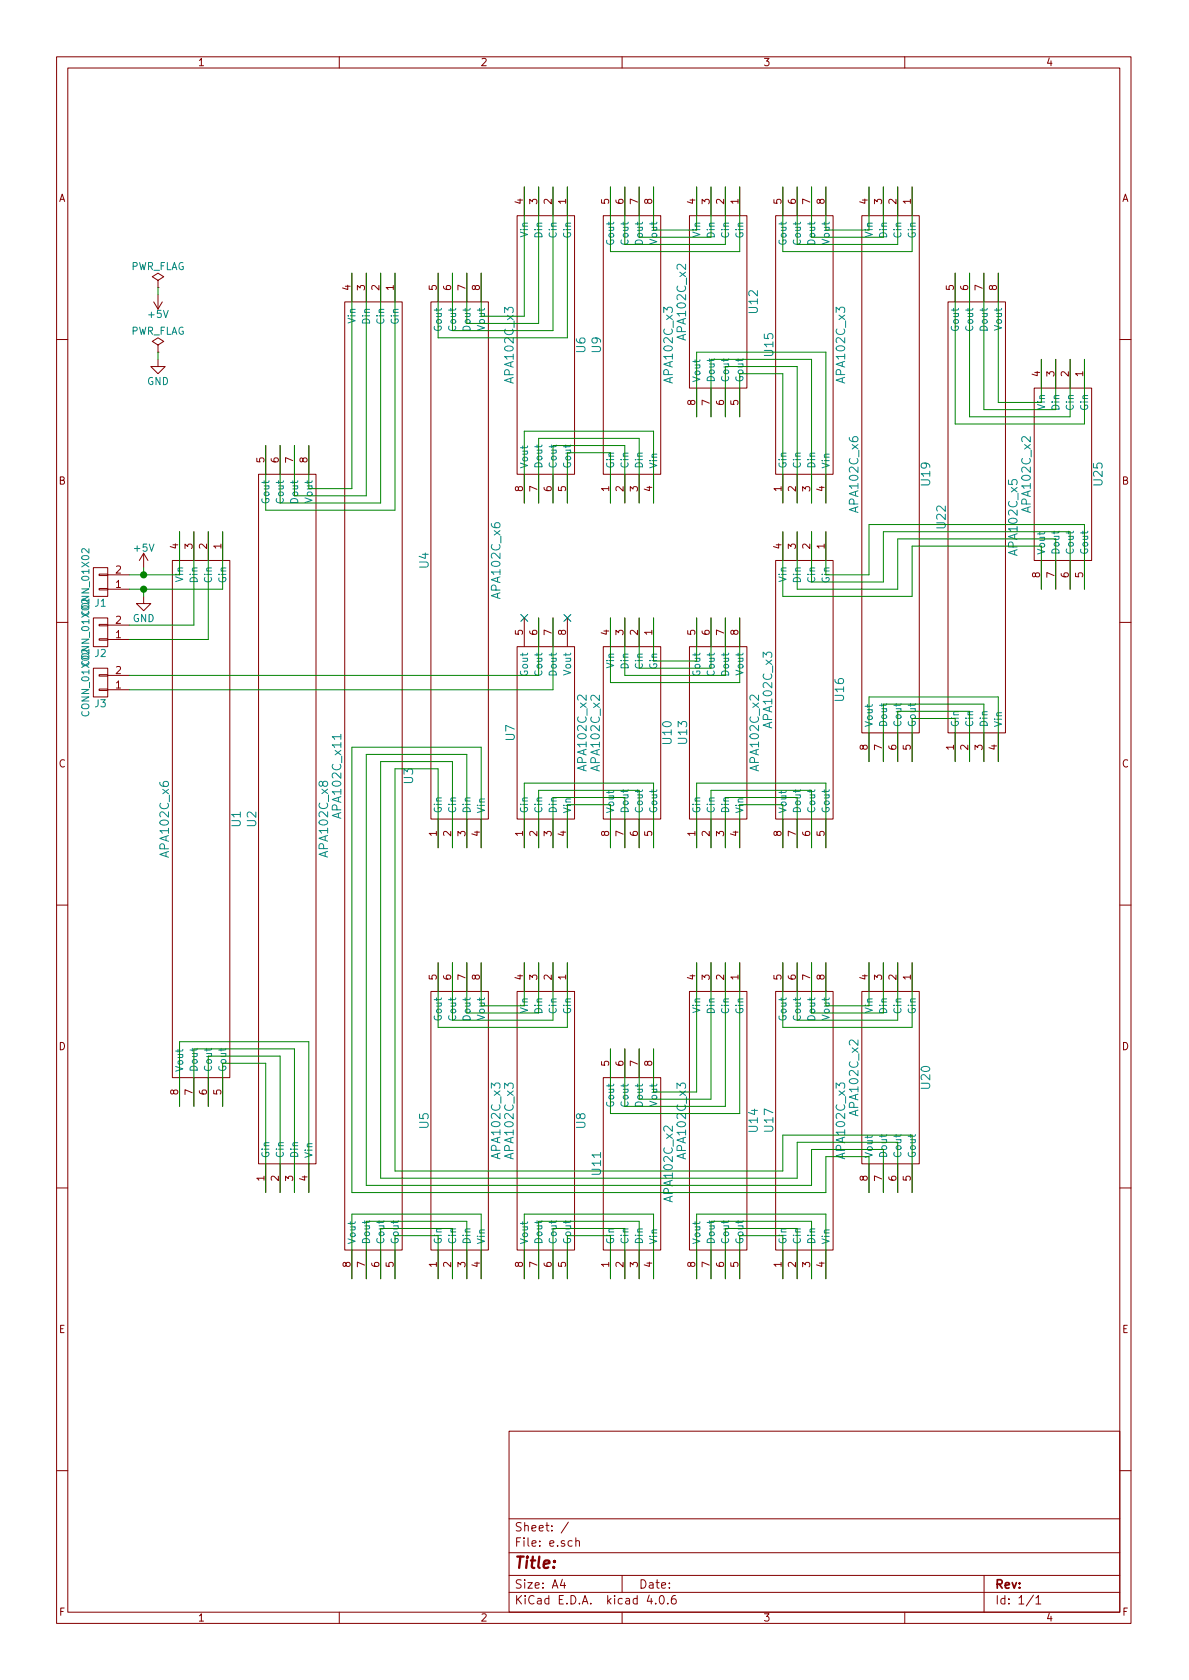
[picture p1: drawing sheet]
EESchema Schematic File Version 2
LIBS:apa102c
LIBS:conn
LIBS:power
LIBS:e-cache
EELAYER 25 0
EELAYER END
$Descr A4 8268 11693 portrait
encoding utf-8
Sheet 1 1
Title ""
Date ""
Rev ""
Comp ""
Comment1 ""
Comment2 ""
Comment3 ""
Comment4 ""
$EndDescr
$Comp
L APA102C_x6 U1
U 1 1
P 1400 5700
F 0 "U1" H 1400 5950 60  0000 C CNN
F 1 "APA102C_x6" H 1400 5450 60  0000 C CNN
F 2 "apa102c_72m:APA102C_72m_x6" H 1400 5700 60  0001 C CNN
F 3 "" H 1400 5700 60  0001 C CNN
	1    1400 5700
	0    1    1    0   
$EndComp
$Comp
L APA102C_x8 U2
U 1 1
P 2000 5700
F 0 "U2" H 2000 5950 60  0000 C CNN
F 1 "APA102C_x8" H 2000 5450 60  0000 C CNN
F 2 "apa102c_72m:APA102C_72m_x8" H 2000 5700 60  0001 C CNN
F 3 "" H 2000 5700 60  0001 C CNN
	1    2000 5700
	0    -1   -1   0   
$EndComp
$Comp
L APA102C_x11 U3
U 1 1
P 2600 5400
F 0 "U3" H 2600 5650 60  0000 C CNN
F 1 "APA102C_x11" H 2600 5150 60  0000 C CNN
F 2 "apa102c_72m:APA102C_72m_x11" H 2600 5400 60  0001 C CNN
F 3 "" H 2600 5400 60  0001 C CNN
	1    2600 5400
	0    1    1    0   
$EndComp
$Comp
L APA102C_x6 U4
U 1 1
P 3200 3900
F 0 "U4" H 3200 4150 60  0000 C CNN
F 1 "APA102C_x6" H 3200 3650 60  0000 C CNN
F 2 "apa102c_72m:APA102C_72m_x6" H 3200 3900 60  0001 C CNN
F 3 "" H 3200 3900 60  0001 C CNN
	1    3200 3900
	0    -1   -1   0   
$EndComp
$Comp
L APA102C_x3 U5
U 1 1
P 3200 7800
F 0 "U5" H 3200 8050 60  0000 C CNN
F 1 "APA102C_x3" H 3200 7550 60  0000 C CNN
F 2 "apa102c_72m:APA102C_72m_x3" H 3200 7800 60  0001 C CNN
F 3 "" H 3200 7800 60  0001 C CNN
	1    3200 7800
	0    -1   -1   0   
$EndComp
$Comp
L APA102C_x3 U6
U 1 1
P 3800 2400
F 0 "U6" H 3800 2650 60  0000 C CNN
F 1 "APA102C_x3" H 3800 2150 60  0000 C CNN
F 2 "apa102c_72m:APA102C_72m_x3" H 3800 2400 60  0001 C CNN
F 3 "" H 3800 2400 60  0001 C CNN
	1    3800 2400
	0    1    1    0   
$EndComp
$Comp
L APA102C_x2 U7
U 1 1
P 3800 5100
F 0 "U7" H 3800 5350 60  0000 C CNN
F 1 "APA102C_x2" H 3800 4850 60  0000 C CNN
F 2 "apa102c_72m:APA102C_72m_x2" H 3800 5100 60  0001 C CNN
F 3 "" H 3800 5100 60  0001 C CNN
	1    3800 5100
	0    -1   -1   0   
$EndComp
$Comp
L APA102C_x3 U8
U 1 1
P 3800 7800
F 0 "U8" H 3800 8050 60  0000 C CNN
F 1 "APA102C_x3" H 3800 7550 60  0000 C CNN
F 2 "apa102c_72m:APA102C_72m_x3" H 3800 7800 60  0001 C CNN
F 3 "" H 3800 7800 60  0001 C CNN
	1    3800 7800
	0    1    1    0   
$EndComp
$Comp
L APA102C_x3 U9
U 1 1
P 4400 2400
F 0 "U9" H 4400 2650 60  0000 C CNN
F 1 "APA102C_x3" H 4400 2150 60  0000 C CNN
F 2 "apa102c_72m:APA102C_72m_x3" H 4400 2400 60  0001 C CNN
F 3 "" H 4400 2400 60  0001 C CNN
	1    4400 2400
	0    -1   -1   0   
$EndComp
$Comp
L APA102C_x2 U10
U 1 1
P 4400 5100
F 0 "U10" H 4400 5350 60  0000 C CNN
F 1 "APA102C_x2" H 4400 4850 60  0000 C CNN
F 2 "apa102c_72m:APA102C_72m_x2" H 4400 5100 60  0001 C CNN
F 3 "" H 4400 5100 60  0001 C CNN
	1    4400 5100
	0    1    1    0   
$EndComp
$Comp
L APA102C_x2 U11
U 1 1
P 4400 8100
F 0 "U11" H 4400 8350 60  0000 C CNN
F 1 "APA102C_x2" H 4400 7850 60  0000 C CNN
F 2 "apa102c_72m:APA102C_72m_x2" H 4400 8100 60  0001 C CNN
F 3 "" H 4400 8100 60  0001 C CNN
	1    4400 8100
	0    -1   -1   0   
$EndComp
$Comp
L APA102C_x2 U12
U 1 1
P 5000 2100
F 0 "U12" H 5000 2350 60  0000 C CNN
F 1 "APA102C_x2" H 5000 1850 60  0000 C CNN
F 2 "apa102c_72m:APA102C_72m_x2" H 5000 2100 60  0001 C CNN
F 3 "" H 5000 2100 60  0001 C CNN
	1    5000 2100
	0    1    1    0   
$EndComp
$Comp
L APA102C_x2 U13
U 1 1
P 5000 5100
F 0 "U13" H 5000 5350 60  0000 C CNN
F 1 "APA102C_x2" H 5000 4850 60  0000 C CNN
F 2 "apa102c_72m:APA102C_72m_x2" H 5000 5100 60  0001 C CNN
F 3 "" H 5000 5100 60  0001 C CNN
	1    5000 5100
	0    -1   -1   0   
$EndComp
$Comp
L APA102C_x3 U14
U 1 1
P 5000 7800
F 0 "U14" H 5000 8050 60  0000 C CNN
F 1 "APA102C_x3" H 5000 7550 60  0000 C CNN
F 2 "apa102c_72m:APA102C_72m_x3" H 5000 7800 60  0001 C CNN
F 3 "" H 5000 7800 60  0001 C CNN
	1    5000 7800
	0    1    1    0   
$EndComp
$Comp
L APA102C_x3 U15
U 1 1
P 5600 2400
F 0 "U15" H 5600 2650 60  0000 C CNN
F 1 "APA102C_x3" H 5600 2150 60  0000 C CNN
F 2 "apa102c_72m:APA102C_72m_x3" H 5600 2400 60  0001 C CNN
F 3 "" H 5600 2400 60  0001 C CNN
	1    5600 2400
	0    -1   -1   0   
$EndComp
$Comp
L APA102C_x3 U16
U 1 1
P 5600 4800
F 0 "U16" H 5600 5050 60  0000 C CNN
F 1 "APA102C_x3" H 5600 4550 60  0000 C CNN
F 2 "apa102c_72m:APA102C_72m_x3" H 5600 4800 60  0001 C CNN
F 3 "" H 5600 4800 60  0001 C CNN
	1    5600 4800
	0    1    1    0   
$EndComp
$Comp
L APA102C_x3 U17
U 1 1
P 5600 7800
F 0 "U17" H 5600 8050 60  0000 C CNN
F 1 "APA102C_x3" H 5600 7550 60  0000 C CNN
F 2 "apa102c_72m:APA102C_72m_x3" H 5600 7800 60  0001 C CNN
F 3 "" H 5600 7800 60  0001 C CNN
	1    5600 7800
	0    -1   -1   0   
$EndComp
$Comp
L APA102C_x6 U19
U 1 1
P 6200 3300
F 0 "U19" H 6200 3550 60  0000 C CNN
F 1 "APA102C_x6" H 6200 3050 60  0000 C CNN
F 2 "apa102c_72m:APA102C_72m_x6" H 6200 3300 60  0001 C CNN
F 3 "" H 6200 3300 60  0001 C CNN
	1    6200 3300
	0    1    1    0   
$EndComp
$Comp
L APA102C_x2 U20
U 1 1
P 6200 7500
F 0 "U20" H 6200 7750 60  0000 C CNN
F 1 "APA102C_x2" H 6200 7250 60  0000 C CNN
F 2 "apa102c_72m:APA102C_72m_x2" H 6200 7500 60  0001 C CNN
F 3 "" H 6200 7500 60  0001 C CNN
	1    6200 7500
	0    1    1    0   
$EndComp
$Comp
L APA102C_x5 U22
U 1 1
P 6800 3600
F 0 "U22" H 6800 3850 60  0000 C CNN
F 1 "APA102C_x5" H 6800 3350 60  0000 C CNN
F 2 "apa102c_72m:APA102C_72m_x5" H 6800 3600 60  0001 C CNN
F 3 "" H 6800 3600 60  0001 C CNN
	1    6800 3600
	0    -1   -1   0   
$EndComp
$Comp
L APA102C_x2 U25
U 1 1
P 7400 3300
F 0 "U25" H 7400 3550 60  0000 C CNN
F 1 "APA102C_x2" H 7400 3050 60  0000 C CNN
F 2 "apa102c_72m:APA102C_72m_x2" H 7400 3300 60  0001 C CNN
F 3 "" H 7400 3300 60  0001 C CNN
	1    7400 3300
	0    1    1    0   
$EndComp
$Comp
L +5V #PWR01
U 1 1
P 1000 3950
F 0 "#PWR01" H 1000 3800 50  0001 C CNN
F 1 "+5V" H 1000 4090 50  0000 C CNN
F 2 "" H 1000 3950 50  0001 C CNN
F 3 "" H 1000 3950 50  0001 C CNN
	1    1000 3950
	1    0    0    -1  
$EndComp
$Comp
L GND #PWR02
U 1 1
P 1100 2500
F 0 "#PWR02" H 1100 2250 50  0001 C CNN
F 1 "GND" H 1100 2350 50  0000 C CNN
F 2 "" H 1100 2500 50  0001 C CNN
F 3 "" H 1100 2500 50  0001 C CNN
	1    1100 2500
	1    0    0    -1  
$EndComp
$Comp
L PWR_FLAG #FLG03
U 1 1
P 1100 2000
F 0 "#FLG03" H 1100 2075 50  0001 C CNN
F 1 "PWR_FLAG" H 1100 2150 50  0000 C CNN
F 2 "" H 1100 2000 50  0001 C CNN
F 3 "" H 1100 2000 50  0001 C CNN
	1    1100 2000
	1    0    0    -1  
$EndComp
$Comp
L +5V #PWR04
U 1 1
P 1100 2050
F 0 "#PWR04" H 1100 1900 50  0001 C CNN
F 1 "+5V" H 1100 2190 50  0000 C CNN
F 2 "" H 1100 2050 50  0001 C CNN
F 3 "" H 1100 2050 50  0001 C CNN
	1    1100 2050
	-1   0    0    1   
$EndComp
$Comp
L PWR_FLAG #FLG05
U 1 1
P 1100 2450
F 0 "#FLG05" H 1100 2525 50  0001 C CNN
F 1 "PWR_FLAG" H 1100 2600 50  0000 C CNN
F 2 "" H 1100 2450 50  0001 C CNN
F 3 "" H 1100 2450 50  0001 C CNN
	1    1100 2450
	1    0    0    -1  
$EndComp
$Comp
L CONN_01X02 J1
U 1 1
P 700 4050
F 0 "J1" H 700 4200 50  0000 C CNN
F 1 "CONN_01X02" V 800 4050 50  0000 C CNN
F 2 "connector:Power_Connector" H 700 4050 50  0001 C CNN
F 3 "" H 700 4050 50  0001 C CNN
	1    700  4050
	-1   0    0    1   
$EndComp
$Comp
L CONN_01X02 J2
U 1 1
P 700 4400
F 0 "J2" H 700 4550 50  0000 C CNN
F 1 "CONN_01X02" V 800 4400 50  0000 C CNN
F 2 "connector:Sign_Connector" H 700 4400 50  0001 C CNN
F 3 "" H 700 4400 50  0001 C CNN
	1    700  4400
	-1   0    0    1   
$EndComp
$Comp
L CONN_01X02 J3
U 1 1
P 700 4750
F 0 "J3" H 700 4900 50  0000 C CNN
F 1 "CONN_01X02" V 800 4750 50  0000 C CNN
F 2 "connector:Sign_Connector" H 700 4750 50  0001 C CNN
F 3 "" H 700 4750 50  0001 C CNN
	1    700  4750
	-1   0    0    1   
$EndComp
NoConn ~ 3950 4300
NoConn ~ 3650 4300
$Comp
L GND #PWR06
U 1 1
P 1000 4150
F 0 "#PWR06" H 1000 3900 50  0001 C CNN
F 1 "GND" H 1000 4000 50  0000 C CNN
F 2 "" H 1000 4150 50  0001 C CNN
F 3 "" H 1000 4150 50  0001 C CNN
	1    1000 4150
	1    0    0    -1  
$EndComp
Wire Wire Line
	1550 7400 1550 7700
Wire Wire Line
	1550 7400 1850 7400
Wire Wire Line
	1850 7400 1850 8300
Wire Wire Line
	1450 7350 1450 7700
Wire Wire Line
	1450 7350 1950 7350
Wire Wire Line
	1950 7350 1950 8300
Wire Wire Line
	1350 7300 1350 7700
Wire Wire Line
	1350 7300 2050 7300
Wire Wire Line
	2050 7300 2050 8300
Wire Wire Line
	1250 7250 1250 7700
Wire Wire Line
	1250 7250 2150 7250
Wire Wire Line
	2150 7250 2150 8300
Wire Wire Line
	2150 3100 2150 3400
Wire Wire Line
	2150 3400 2450 3400
Wire Wire Line
	2450 3400 2450 1900
Wire Wire Line
	2050 3100 2050 3450
Wire Wire Line
	2050 3450 2550 3450
Wire Wire Line
	2550 3450 2550 1900
Wire Wire Line
	1950 3100 1950 3500
Wire Wire Line
	1950 3500 2650 3500
Wire Wire Line
	2650 3500 2650 1900
Wire Wire Line
	1850 3100 1850 3550
Wire Wire Line
	1850 3550 2750 3550
Wire Wire Line
	2750 3550 2750 1900
Wire Wire Line
	2750 8600 2750 8900
Wire Wire Line
	2750 8600 3050 8600
Wire Wire Line
	3050 8600 3050 8900
Wire Wire Line
	2650 8550 2650 8900
Wire Wire Line
	2650 8550 3150 8550
Wire Wire Line
	3150 8550 3150 8900
Wire Wire Line
	2550 8500 2550 8900
Wire Wire Line
	2550 8500 3250 8500
Wire Wire Line
	3250 8500 3250 8900
Wire Wire Line
	2450 8450 2450 8900
Wire Wire Line
	2450 8450 3350 8450
Wire Wire Line
	3350 8450 3350 8900
Wire Wire Line
	3350 6700 3350 7000
Wire Wire Line
	3350 7000 3650 7000
Wire Wire Line
	3650 7000 3650 6700
Wire Wire Line
	3250 6700 3250 7050
Wire Wire Line
	3250 7050 3750 7050
Wire Wire Line
	3750 7050 3750 6700
Wire Wire Line
	3150 6700 3150 7100
Wire Wire Line
	3150 7100 3850 7100
Wire Wire Line
	3850 7100 3850 6700
Wire Wire Line
	3050 6700 3050 7150
Wire Wire Line
	3050 7150 3950 7150
Wire Wire Line
	3950 7150 3950 6700
Wire Wire Line
	3950 8600 3950 8900
Wire Wire Line
	3950 8600 4250 8600
Wire Wire Line
	4250 8600 4250 8900
Wire Wire Line
	3850 8550 3850 8900
Wire Wire Line
	3850 8550 4350 8550
Wire Wire Line
	4350 8550 4350 8900
Wire Wire Line
	3750 8500 3750 8900
Wire Wire Line
	3750 8500 4450 8500
Wire Wire Line
	4450 8500 4450 8900
Wire Wire Line
	3650 8450 3650 8900
Wire Wire Line
	3650 8450 4550 8450
Wire Wire Line
	4550 8450 4550 8900
Wire Wire Line
	4550 7300 4550 7600
Wire Wire Line
	4550 7600 4850 7600
Wire Wire Line
	4850 7600 4850 6700
Wire Wire Line
	4450 7300 4450 7650
Wire Wire Line
	4450 7650 4950 7650
Wire Wire Line
	4950 7650 4950 6700
Wire Wire Line
	4350 7300 4350 7700
Wire Wire Line
	4350 7700 5050 7700
Wire Wire Line
	5050 7700 5050 6700
Wire Wire Line
	4250 7300 4250 7750
Wire Wire Line
	4250 7750 5150 7750
Wire Wire Line
	5150 7750 5150 6700
Wire Wire Line
	5150 8600 5150 8900
Wire Wire Line
	5150 8600 5450 8600
Wire Wire Line
	5450 8600 5450 8900
Wire Wire Line
	5050 8550 5050 8900
Wire Wire Line
	5050 8550 5550 8550
Wire Wire Line
	5550 8550 5550 8900
Wire Wire Line
	4950 8500 4950 8900
Wire Wire Line
	4950 8500 5650 8500
Wire Wire Line
	5650 8500 5650 8900
Wire Wire Line
	4850 8450 4850 8900
Wire Wire Line
	4850 8450 5750 8450
Wire Wire Line
	5750 8450 5750 8900
Wire Wire Line
	5750 6700 5750 7000
Wire Wire Line
	5750 7000 6050 7000
Wire Wire Line
	6050 7000 6050 6700
Wire Wire Line
	5650 6700 5650 7050
Wire Wire Line
	5650 7050 6150 7050
Wire Wire Line
	6150 7050 6150 6700
Wire Wire Line
	5550 6700 5550 7100
Wire Wire Line
	5550 7100 6250 7100
Wire Wire Line
	6250 7100 6250 6700
Wire Wire Line
	5450 6700 5450 7150
Wire Wire Line
	5450 7150 6350 7150
Wire Wire Line
	6350 7150 6350 6700
Wire Wire Line
	6050 8050 6050 8300
Wire Wire Line
	6050 8050 5750 8050
Wire Wire Line
	5750 8050 5750 8300
Wire Wire Line
	5750 8300 2450 8300
Wire Wire Line
	2450 8300 2450 5200
Wire Wire Line
	2450 5200 3350 5200
Wire Wire Line
	3350 5200 3350 5900
Wire Wire Line
	3250 5250 3250 5900
Wire Wire Line
	3250 5250 2550 5250
Wire Wire Line
	2550 5250 2550 8250
Wire Wire Line
	2550 8250 5650 8250
Wire Wire Line
	5650 8250 5650 8000
Wire Wire Line
	5650 8000 6150 8000
Wire Wire Line
	6150 8000 6150 8300
Wire Wire Line
	6250 7950 6250 8300
Wire Wire Line
	6250 7950 5550 7950
Wire Wire Line
	5550 7950 5550 8200
Wire Wire Line
	5550 8200 2650 8200
Wire Wire Line
	2650 8200 2650 5300
Wire Wire Line
	2650 5300 3150 5300
Wire Wire Line
	3150 5300 3150 5900
Wire Wire Line
	3050 5350 3050 5900
Wire Wire Line
	3050 5350 2750 5350
Wire Wire Line
	2750 5350 2750 8150
Wire Wire Line
	2750 8150 5450 8150
Wire Wire Line
	5450 8150 5450 7900
Wire Wire Line
	5450 7900 6350 7900
Wire Wire Line
	6350 7900 6350 8300
Wire Wire Line
	3350 1900 3350 2200
Wire Wire Line
	3350 2200 3650 2200
Wire Wire Line
	3650 2200 3650 1300
Wire Wire Line
	3250 1900 3250 2250
Wire Wire Line
	3250 2250 3750 2250
Wire Wire Line
	3750 2250 3750 1300
Wire Wire Line
	3150 1900 3150 2300
Wire Wire Line
	3150 2300 3850 2300
Wire Wire Line
	3850 2300 3850 1300
Wire Wire Line
	3050 1900 3050 2350
Wire Wire Line
	3050 2350 3950 2350
Wire Wire Line
	3950 2350 3950 1300
Wire Wire Line
	3950 3150 3950 3500
Wire Wire Line
	3950 3150 4250 3150
Wire Wire Line
	4250 3150 4250 3500
Wire Wire Line
	3850 3100 3850 3500
Wire Wire Line
	3850 3100 4350 3100
Wire Wire Line
	4350 3100 4350 3500
Wire Wire Line
	3750 3050 3750 3500
Wire Wire Line
	3750 3050 4450 3050
Wire Wire Line
	4450 3050 4450 3500
Wire Wire Line
	3650 3000 3650 3500
Wire Wire Line
	3650 3000 4550 3000
Wire Wire Line
	4550 3000 4550 3500
Wire Wire Line
	4550 1300 4550 1600
Wire Wire Line
	4550 1600 4850 1600
Wire Wire Line
	4850 1600 4850 1300
Wire Wire Line
	4450 1300 4450 1650
Wire Wire Line
	4450 1650 4950 1650
Wire Wire Line
	4950 1650 4950 1300
Wire Wire Line
	4350 1300 4350 1700
Wire Wire Line
	4350 1700 5050 1700
Wire Wire Line
	5050 1700 5050 1300
Wire Wire Line
	4250 1300 4250 1750
Wire Wire Line
	4250 1750 5150 1750
Wire Wire Line
	5150 1750 5150 1300
Wire Wire Line
	5150 2600 5150 2900
Wire Wire Line
	5150 2600 5450 2600
Wire Wire Line
	5450 2600 5450 3500
Wire Wire Line
	5050 2550 5050 2900
Wire Wire Line
	5050 2550 5550 2550
Wire Wire Line
	5550 2550 5550 3500
Wire Wire Line
	4950 2500 4950 2900
Wire Wire Line
	4950 2500 5650 2500
Wire Wire Line
	5650 2500 5650 3500
Wire Wire Line
	4850 2450 4850 2900
Wire Wire Line
	4850 2450 5750 2450
Wire Wire Line
	5750 2450 5750 3500
Wire Wire Line
	5750 1300 5750 1600
Wire Wire Line
	5750 1600 6050 1600
Wire Wire Line
	6050 1600 6050 1300
Wire Wire Line
	5650 1300 5650 1650
Wire Wire Line
	5650 1650 6150 1650
Wire Wire Line
	6150 1650 6150 1300
Wire Wire Line
	5550 1300 5550 1700
Wire Wire Line
	5550 1700 6250 1700
Wire Wire Line
	6250 1700 6250 1300
Wire Wire Line
	5450 1300 5450 1750
Wire Wire Line
	5450 1750 6350 1750
Wire Wire Line
	6350 1750 6350 1300
Wire Wire Line
	6350 5000 6350 5300
Wire Wire Line
	6350 5000 6650 5000
Wire Wire Line
	6650 5000 6650 5300
Wire Wire Line
	6250 4950 6250 5300
Wire Wire Line
	6250 4950 6750 4950
Wire Wire Line
	6750 4950 6750 5300
Wire Wire Line
	6150 4900 6150 5300
Wire Wire Line
	6150 4900 6850 4900
Wire Wire Line
	6850 4900 6850 5300
Wire Wire Line
	6050 4850 6050 5300
Wire Wire Line
	6050 4850 6950 4850
Wire Wire Line
	6950 4850 6950 5300
Wire Wire Line
	6950 1900 6950 2800
Wire Wire Line
	6950 2800 7250 2800
Wire Wire Line
	7250 2800 7250 2500
Wire Wire Line
	6850 1900 6850 2850
Wire Wire Line
	6850 2850 7350 2850
Wire Wire Line
	7350 2850 7350 2500
Wire Wire Line
	6750 1900 6750 2900
Wire Wire Line
	6750 2900 7450 2900
Wire Wire Line
	7450 2900 7450 2500
Wire Wire Line
	6650 1900 6650 2950
Wire Wire Line
	6650 2950 7550 2950
Wire Wire Line
	7550 2950 7550 2500
Wire Wire Line
	7250 3800 7250 4100
Wire Wire Line
	6350 3800 7250 3800
Wire Wire Line
	7350 3750 7350 4100
Wire Wire Line
	6250 3750 7350 3750
Wire Wire Line
	7450 3700 7450 4100
Wire Wire Line
	6150 3700 7450 3700
Wire Wire Line
	7550 3650 7550 4100
Wire Wire Line
	6050 3650 7550 3650
Wire Wire Line
	6050 3650 6050 4000
Wire Wire Line
	6050 4000 5750 4000
Wire Wire Line
	5750 4000 5750 3700
Wire Wire Line
	6150 3700 6150 4050
Wire Wire Line
	6150 4050 5650 4050
Wire Wire Line
	5650 4050 5650 3700
Wire Wire Line
	6250 3750 6250 4100
Wire Wire Line
	6250 4100 5550 4100
Wire Wire Line
	5550 4100 5550 3700
Wire Wire Line
	6350 3800 6350 4150
Wire Wire Line
	6350 4150 5450 4150
Wire Wire Line
	5450 4150 5450 3700
Wire Wire Line
	5450 5600 5450 5900
Wire Wire Line
	5450 5600 5150 5600
Wire Wire Line
	5150 5600 5150 5900
Wire Wire Line
	5550 5550 5550 5900
Wire Wire Line
	5550 5550 5050 5550
Wire Wire Line
	5050 5550 5050 5900
Wire Wire Line
	5650 5500 5650 5900
Wire Wire Line
	5650 5500 4950 5500
Wire Wire Line
	4950 5500 4950 5900
Wire Wire Line
	5750 5450 5750 5900
Wire Wire Line
	5750 5450 4850 5450
Wire Wire Line
	4850 5450 4850 5900
Wire Wire Line
	4850 4300 4850 4600
Wire Wire Line
	4850 4600 4550 4600
Wire Wire Line
	4550 4600 4550 4300
Wire Wire Line
	4950 4300 4950 4650
Wire Wire Line
	4950 4650 4450 4650
Wire Wire Line
	4450 4650 4450 4300
Wire Wire Line
	5050 4300 5050 4700
Wire Wire Line
	5050 4700 4350 4700
Wire Wire Line
	4350 4700 4350 4300
Wire Wire Line
	5150 4300 5150 4750
Wire Wire Line
	5150 4750 4250 4750
Wire Wire Line
	4250 4750 4250 4300
Wire Wire Line
	4250 5600 4250 5900
Wire Wire Line
	4250 5600 3950 5600
Wire Wire Line
	3950 5600 3950 5900
Wire Wire Line
	4350 5550 4350 5900
Wire Wire Line
	4350 5550 3850 5550
Wire Wire Line
	3850 5550 3850 5900
Wire Wire Line
	4450 5500 4450 5900
Wire Wire Line
	4450 5500 3750 5500
Wire Wire Line
	3750 5500 3750 5900
Wire Wire Line
	4550 5450 4550 5900
Wire Wire Line
	4550 5450 3650 5450
Wire Wire Line
	3650 5450 3650 5900
Wire Wire Line
	1250 4000 900  4000
Wire Wire Line
	1250 3700 1250 4000
Wire Wire Line
	1350 4350 900  4350
Wire Wire Line
	1350 3700 1350 4350
Wire Wire Line
	1450 3700 1450 4450
Wire Wire Line
	3750 4700 900  4700
Wire Wire Line
	3750 4300 3750 4700
Wire Wire Line
	3850 4300 3850 4800
Wire Wire Line
	3850 4800 900  4800
Wire Wire Line
	1450 4450 900  4450
Wire Wire Line
	1550 4100 900  4100
Wire Wire Line
	1550 3700 1550 4100
Wire Wire Line
	1000 3950 1000 4000
Connection ~ 1000 4000
Wire Wire Line
	1000 4150 1000 4100
Connection ~ 1000 4100
Wire Wire Line
	1100 2050 1100 2000
Wire Wire Line
	1100 2450 1100 2500
$EndSCHEMATC
